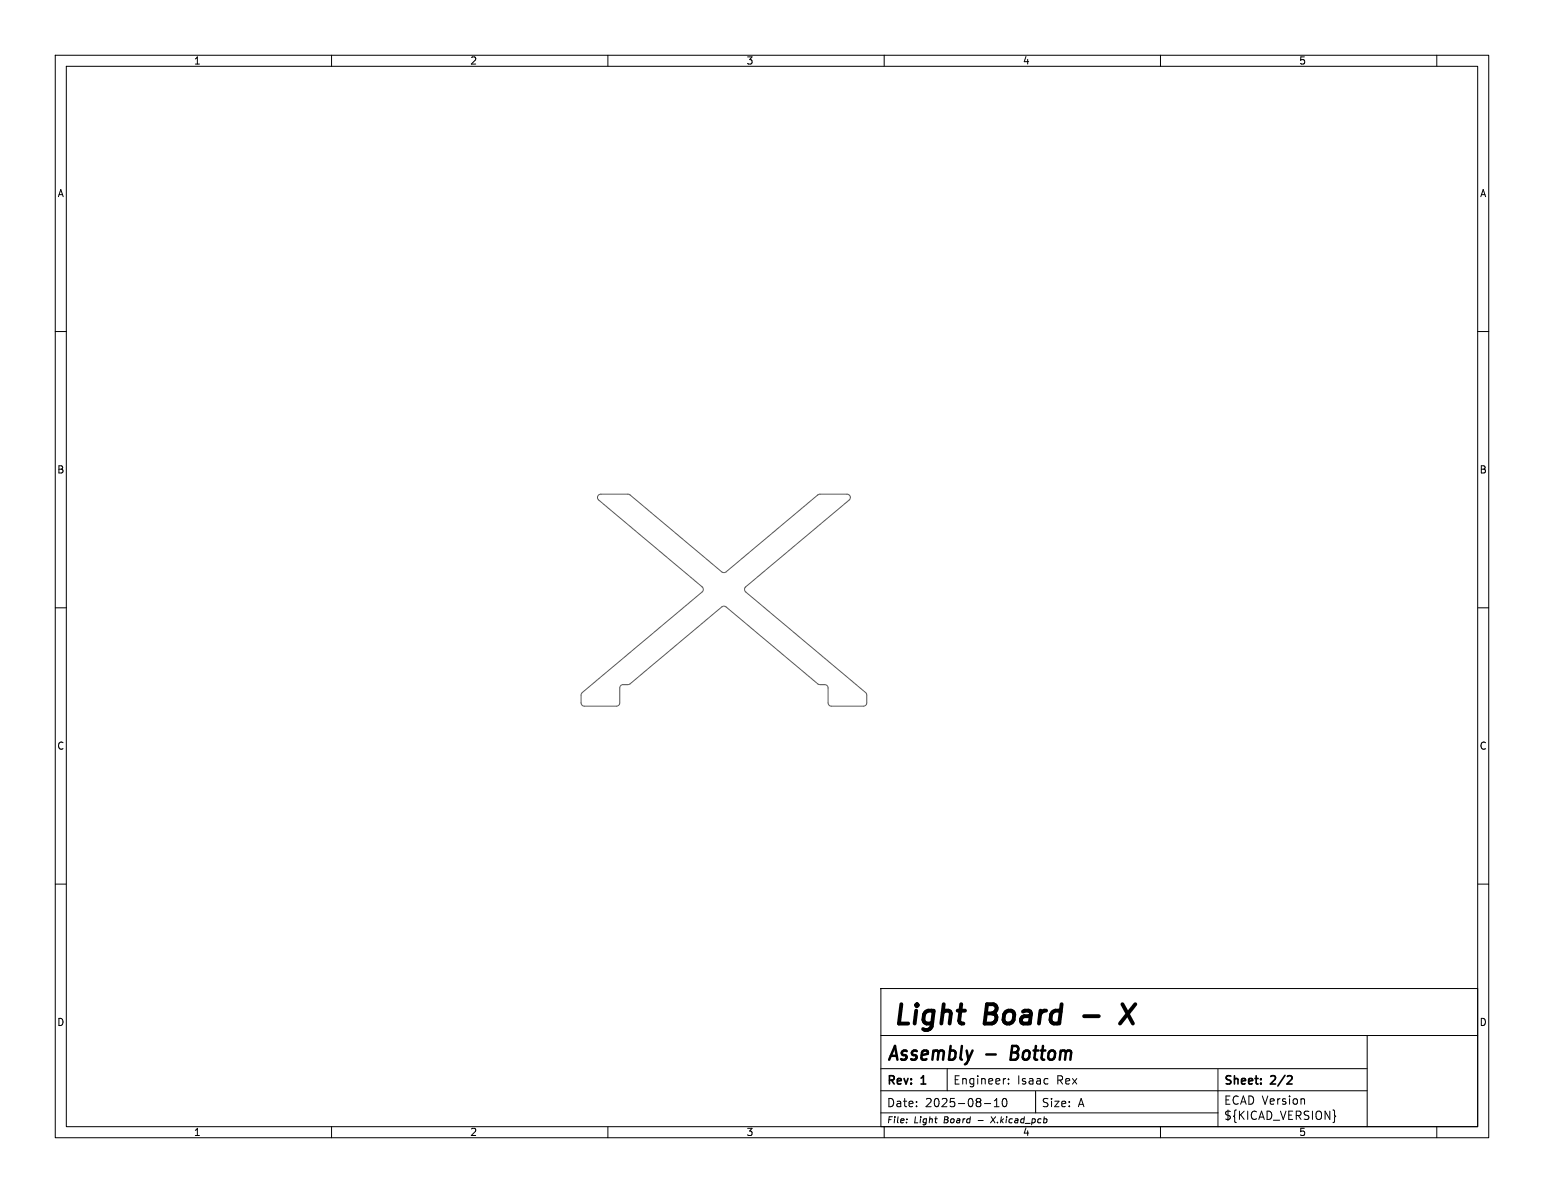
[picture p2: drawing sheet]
<svg xmlns="http://www.w3.org/2000/svg" width="279mm" height="216mm" viewBox="0 0 279 216" stroke-linecap="round" stroke-linejoin="round" font-family="sans-serif">
<g fill="none" stroke="#000" stroke-width=".18">
<path d="M10 10h259.4v195.9h-259.4zM12 12h255.4v191.9h-255.4zM60 10v2M110 10v2M160 10v2M210 10v2M260 10v2M10 60h2M267.4 60h2M10 110h2M267.4 110h2M10 160h2"/>
<path d="M159.4 178.9h108v25h-108zM267.4 160h2M159.4 197.4h88M159.4 193.4h88M159.4 187.4h108M171.4 193.4v4M178.1 199.7h1.2M179.9 199.2l.5-.4v1.5M181.5 198.9l.2-.1a.8 .8 0 0 1 .5 .7 .8 .8 0 0 1-.5 .8l-.2-.2-.1-.4zM181.9 195.2h.1M182.5 196v.2M182.5 195.3v.1"/>
<path d="M187.4 197.5v3.9M220.4 193.4v10.5M236 198.9l.1 .9M247.4 187.4v16.5M60 203.9v2M110 203.9v2M159.4 201.4h61M160 203.9v2M164.1 202.5v.1M179.9 200.3h.9M180.2 202.1l-1 1.1M210 203.9v2"/>
<path d="M241.5 201.8l.2 .2-.2 .2M260 203.9v2"/>
</g>
<path d="M233.5 194.7l.3 .3-.1 .3-.8 .9h.9" fill="none" stroke="#000" stroke-width=".3"/>
<path d="M178.5 190.8h1.7M183.2 189.3l-.3 2.5h.8" fill="none" stroke="#000" stroke-width=".45"/>
<path d="M196.2 183.9h2.6M203.1 181.7l1.9 3.5M205.4 181.7l-2.7 3.5" fill="none" stroke="#000" stroke-width=".7"/>
<path d="M108.3 89.6l.4-.2 5.2 .1 16.7 14 .4 .1 .4-.1 16.7-14 5.2-.1a.6 .6 0 0 1 .6 .5 .6 .6 0 0 1-.2 .6l-18.8 15.7-.2 .5 .2 .4 21.8 18.3 .1 .3 .1 1.5a.6 .6 0 0 1-.6 .6h-5.9a.6 .6 0 0 1-.6-.6v-2.8a.6 .6 0 0 0-.6-.5h-.9l-.3-.1-16.6-14-.4-.1-.4 .1-16.6 14-.3 .1h-.9a.6 .6 0 0 0-.6 .6l-.1 2.8a.6 .6 0 0 1-.5 .5h-5.9a.6 .6 0 0 1-.6-.6l.1-1.5 .1-.3 21.8-18.3 .2-.4-.2-.5-18.8-15.7a.6 .6 0 0 1 0-.9z" fill="none" stroke="#575757" stroke-width=".18"/>
<g font-size="4.9">
<text x="161.4" y="186.4">Light</text>
<text x="178.3" y="186.4">Board</text>
</g>
<g font-size="3.5">
<text x="160.4" y="192.6">Assembly</text>
<text x="183.8" y="192.6">Bottom</text>
</g>
<g font-size="2.1">
<text x="160.4" y="196.7">Rev:</text>
<text x="166.8" y="196.7">1</text>
<text x="172.4" y="196.5">Engineer:</text>
<text x="184.1" y="196.5">Isaac</text>
<text x="191.3" y="196.5">Rex</text>
<text x="221.4" y="196.7">Sheet:</text>
<text x="230.1" y="196.7">2/2</text>
<text x="160.4" y="200.6">Date:</text>
<text x="167.4" y="200.6">2025-08-10</text>
<text x="188.4" y="200.6">Size:</text>
<text x="195" y="200.6">A</text>
<text x="221.4" y="200.1">ECAD Version</text>
<text x="221.4" y="202.9">${KICAD_VERSION}</text>
</g>
<g font-size="1.8">
<text x="35" y="11.9">1</text>
<text x="85" y="11.9">2</text>
<text x="135" y="11.9">3</text>
<text x="185" y="11.9">4</text>
<text x="235" y="11.9">5</text>
<text x="10.3" y="35.9">A</text>
<text x="267.7" y="35.9">A</text>
<text x="10.3" y="85.9">B</text>
<text x="267.7" y="85.9">B</text>
<text x="10.3" y="135.9">C</text>
<text x="267.7" y="135.9">C</text>
<text x="10.3" y="185.9">D</text>
<text x="267.7" y="185.9">D</text>
<text x="35" y="205.8">1</text>
<text x="85" y="205.8">2</text>
<text x="135" y="205.8">3</text>
<text x="185" y="205.8">4</text>
<text x="235" y="205.8">5</text>
</g>
<g font-size="1.5">
<text x="160.4" y="203.5">File:</text>
<text x="165.4" y="203.5">Light</text>
<text x="170.9" y="203.5">Board</text>
<text x="177.2" y="203.5">-</text>
<text x="179.8" y="203.5">X.kicad_pcb</text>
</g>
</svg>
